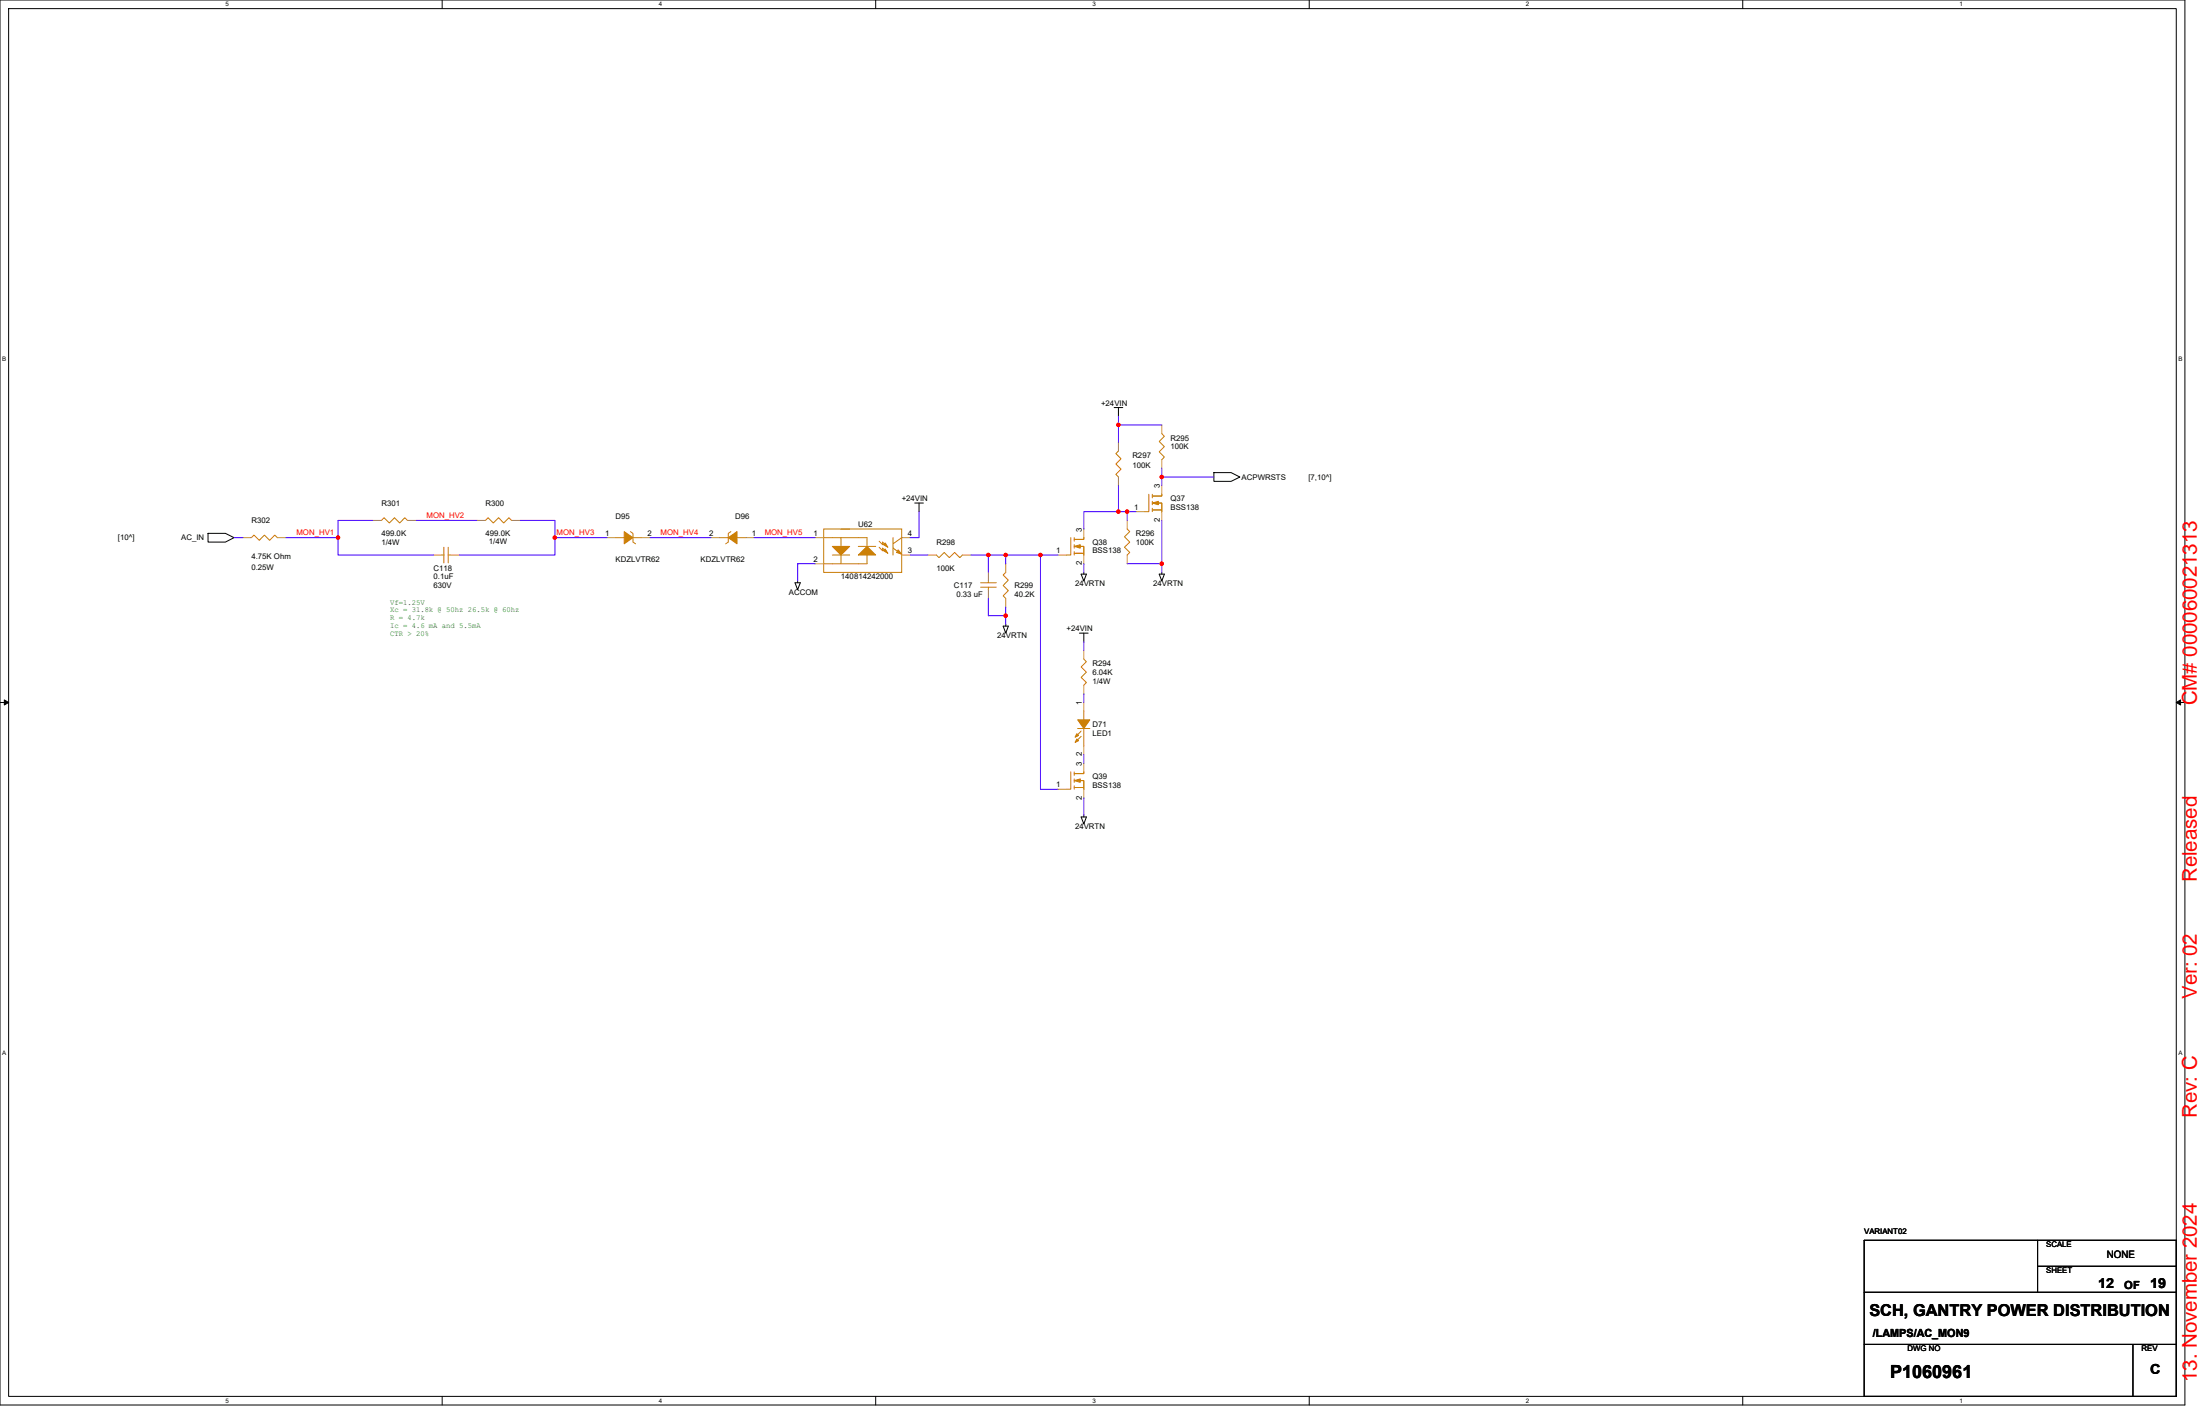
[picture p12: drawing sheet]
<svg xmlns="http://www.w3.org/2000/svg" width="432mm" height="279mm" viewBox="0 0 432 279" stroke-linecap="round" stroke-linejoin="round" font-family="sans-serif">
<path d="M0 0h428.8v275.7h-428.8zM1.7 1.7h425.4v272.3h-425.4z" fill="none" stroke="#000" stroke-width=".2"/>
<g fill="#fff">
<path d="M44.2 .2h.7v1.3h-.7z"/>
<path d="M44.2 274.2h.7v1.3h-.7z"/>
</g>
<path d="M86.8 0v1.7M86.8 274v1.7" fill="none" stroke="#000" stroke-width=".2"/>
<g fill="#fff">
<path d="M129.3 .2h.7v1.3h-.7z"/>
<path d="M129.3 274.2h.7v1.3h-.7z"/>
</g>
<path d="M171.9 0v1.7M171.9 274v1.7" fill="none" stroke="#000" stroke-width=".2"/>
<g fill="#fff">
<path d="M214.4 .2h.7v1.3h-.7z"/>
<path d="M214.4 274.2h.7v1.3h-.7z"/>
</g>
<path d="M257 0v1.7M257 274v1.7" fill="none" stroke="#000" stroke-width=".2"/>
<g fill="#fff">
<path d="M299.5 .2h.7v1.3h-.7z"/>
<path d="M299.5 274.2h.7v1.3h-.7z"/>
</g>
<path d="M342.1 0v1.7M342.1 274v1.7" fill="none" stroke="#000" stroke-width=".2"/>
<g fill="#fff">
<path d="M384.6 .2h.7v1.3h-.7z"/>
<path d="M384.6 274.2h.7v1.3h-.7z"/>
<path d="M.4 69.8h.8v1.3h-.8z"/>
<path d="M427.6 69.8h.7v1.3h-.7z"/>
<path d="M.4 205.9h.8v1.3h-.8z"/>
<path d="M427.6 205.9h.7v1.3h-.7z"/>
</g>
<g fill="none" stroke="#000" stroke-width=".2">
<path d="M218.7 80h1.7M219.5 80v1.7M179.5 98.7h1.7M180.4 98.7v1.7M238.3 92.7h3.3l1.8 .9-1.8 .8h-3.3zM40.8 104.6h3.4l1.7 .9-1.7 .9h-3.4zM156 114.3h1.1l-.6 1.4zM156.5 114v.3M212.2 112.6h1l-.5 1.4zM212.7 112.3v.3M227.5 112.6h1l-.5 1.4zM228 112.3v.3"/>
<path d="M0 137.8h1.7M196.9 122.9h1l-.5 1.3zM197.4 122.5v.4M211.9 124.2h1.7M212.7 124.2v1.7M427.1 137.8h1.7M212.7 160v.3M212.2 160.3h1l-.5 1.4zM365.9 253.6h61.2M365.9 243.4h61.2v30.6h-61.2zM399.9 243.4v10.2M399.9 248.5h27.2"/>
<path d="M365.9 263.8h61.2M418.6 263.8v10.2"/>
</g>
<path d="M.8 137.3l.9 .5-.9 .5zM427.1 137.8l.9-.5v1z" fill="#000" stroke="#000" stroke-width=".2"/>
<g fill="none" stroke="#cc8006" stroke-width=".2">
<path d="M219.5 88.5l-.5 .5 1 1-1 1 1 1.1-1 1 .5 .5M225.5 97v3.4h-.9M226.2 99.7v.7M226.2 98.4v.6M226.2 97v.7M226.2 97.3h1.8v-.3v.3h-1.7M227 98.7h1v1.7v-1.7h-.6M228 85.1l.5 .5-1 1 1 1-1 1 1 1.1-.5 .5M49.3 105.5l.5-.5 1.1 1 1-1 1 1 1-1 .5 .5M74.9 102.1l.5-.5 1 1 1-1 1 1 1.1-1 .5 .5M86.8 108.9h.3M87.1 107.4v3"/>
<path d="M88 107.4v3M88 108.9h.5M95.3 102.1l.5-.5 1 1 1.1-1 1 1 1-1 .5 .5M120.8 105.5h1.7M123.7 104.3l.5 .3v1.8l.5 .3M124.2 105.5h1.7M141.2 105.5h1.7M143.4 104.3l-.5 .3v1.8l-.5 .3M144.7 105.5h1.6M161.7 103.8h15.3v8.5h-15.3zM161.7 105.5h8.5v1.7M163.4 108.9h3.4"/>
<path d="M165.1 105.5v1.7M165.1 108.9v1.7M165.1 103.8h1.7M168.5 107.2h3.4M170.2 108.9v1.7h-8.5M172.6 107.4l.6 .7v-.6l.7 .7M172.6 106.2l.6 .7v-.5l.7 .6M175.3 105.5v3.4M175.3 107.5l1.7 1.2M177 105.5l-1.7 1.2M183.8 108.9l.5 .5 1-1 1 1 1.1-1 1 1 .5-.5M192.5 115.2h3"/>
<path d="M192.5 114.3h3M194 114v.3M194 115.2v.5M197.4 112.3l-.5 .5 1 1-1 1.1 1 1-1 1 .5 .5M210.2 105.5v3.4h-.9M210.8 108.2v.7M210.8 108.6h1.9M210.8 106.9v.6M210.8 105.5v.7M210.8 105.8h1.9v-.3v.3h-1.7M211 108.6h1.6M211.7 107.2h1v1.7v-1.7h-.7"/>
<path d="M221.2 103.8l.5 .5-1 1 1 1.1-1 1 1 1-.5 .5M226.2 100.1h1.8M226.3 100.1h1.6M212.7 129.3l.5 .5-1 1.1 1 1-1 1 1 1-.5 .5M212.7 139.5v1.7M210.2 151.4v3.5h-.9M210.8 154.2v.7M210.8 154.5h1.9M210.8 152.8v.7M210.8 151.4v.7M210.8 151.8h1.9v-.4v.4h-1.7M211 154.5h1.6"/>
<path d="M211.5 142.9h2.4M211.7 153.2h1v1.7v-1.7h-.7M212.2 143.4l-1 1.1M212.2 144.5l-1 1M212.7 142.9v3.4"/>
</g>
<g fill="none" stroke="#a84" stroke-width=".2">
<path d="M219.5 93.6v1.7M219.5 86.8v1.7M228 83.4v1.7M228 90.2v1.7M228 95.3v1.7M47.6 105.5h1.7M54.4 105.5h1.8M73.2 102.1h1.7M80 102.1h1.7M85.1 108.9h1.7M88.5 108.9h1.7M93.6 102.1h1.7"/>
<path d="M100.4 102.1h1.7M119.1 105.5h1.7M125.9 105.5h1.7M139.5 105.5h1.7M146.3 105.5h1.7M160 105.5h1.7M160 110.6h1.7M177 105.5h1.7M177 108.9h1.7M182.1 108.9h1.7M188.9 108.9h1.7M194 112.3v1.7"/>
<path d="M194 115.7v1.7M197.4 117.4v1.7M197.4 110.6v1.7M207.6 108.9h1.7M212.7 103.8v1.7M212.7 108.9v1.7M221.2 102.1v1.7M221.2 108.9v1.7M222.9 100.4h1.7M228 100.4v1.7M212.7 127.6v1.7M212.7 134.4v1.7"/>
<path d="M212.7 137.8v1.7M207.6 154.9h1.7M212.7 149.8v1.6M212.7 154.9v1.6M212.7 146.3v1.7"/>
</g>
<g fill="#cc8006" stroke="#cc8006" stroke-width=".2">
<path d="M210.8 153.2l1.2-.4v.7z"/>
<path d="M211.5 141.2h2.4l-1.2 1.7z"/>
<path d="M211.3 145l.4 .3-.7 .4z"/>
<path d="M211.3 144l.4 .3-.7 .4z"/>
<path d="M122.5 104.3l1.7 1.2-1.7 1.2z"/>
<path d="M142.9 105.5l1.8-1.2v2.4z"/>
<path d="M163.4 107.2h3.4l-1.7 1.7z"/>
<path d="M176.3 107.9l.7 .8-1-.3z"/>
<path d="M173.4 108.1l.3-.4 .6 .9z"/>
<path d="M173.4 106.9l.3-.4 .6 .9z"/>
<path d="M168.5 108.9l1.7-1.7 1.7 1.7z"/>
<path d="M226.2 98.7l1.2-.3v.6z"/>
<path d="M210.8 107.2l1.2-.3v.6z"/>
</g>
<g fill="none" stroke="#4200ff" stroke-width=".2">
<path d="M219.5 81.7v1.7h8.5M219.5 95.3v5.1M219.5 83.4v3.4M228 91.9v1.7M228 93.6h10.3M228 93.6v1.7M45.9 105.5h1.7M56.2 105.5h10.2M66.4 105.5v3.4h18.7M73.2 102.1h-6.8v3.4M81.7 102.1h11.9M102.1 102.1h6.8v3.4"/>
<path d="M108.9 105.5h10.2M108.9 105.5v3.4h-18.7M127.6 105.5h11.9M148 105.5h12M160 110.6h-3.5v3.4M178.7 108.9h3.4M180.4 100.4v5.1h-1.7M190.6 108.9h3.4M194 108.9h3.4M194 108.9v3.4M194 117.4v3.4h3.4M197.4 108.9v1.7"/>
<path d="M197.4 119.1v1.7M197.4 108.9h6.8M204.2 108.9h3.4M204.2 108.9v46h3.4M212.7 110.6v1.7M219.5 100.4h1.7M219.5 100.4h-6.8v3.4M221.2 100.4h1.7M221.2 100.4v1.7M221.2 110.6h6.8v1.7M228 102.1v8.5M197.4 120.8v1.7"/>
<path d="M212.7 136.1v1.7M212.7 125.9v1.7M212.7 156.5v3.5M212.7 148v1.8"/>
</g>
<g fill="#f00" stroke="#f00" stroke-width=".2">
<circle cx="194" cy="108.9" r=".33"/>
<circle cx="197.4" cy="108.9" r=".33"/>
<circle cx="204.2" cy="108.9" r=".33"/>
<circle cx="219.5" cy="100.4" r=".33"/>
<circle cx="221.2" cy="100.4" r=".33"/>
<circle cx="219.5" cy="83.4" r=".33"/>
<circle cx="228" cy="110.6" r=".33"/>
<circle cx="228" cy="93.6" r=".33"/>
<circle cx="197.4" cy="120.8" r=".33"/>
<circle cx="66.3" cy="105.5" r=".33"/>
<circle cx="108.9" cy="105.5" r=".33"/>
</g>
<g font-size="4" fill="#f00">
<text x="431.2" y="138.4" transform="rotate(-90 431.2 138.4)">CM# 000060021313</text>
<text x="431.2" y="173.1" transform="rotate(-90 431.2 173.1)">Released</text>
<text x="431.2" y="196" transform="rotate(-90 431.2 196)">Ver: 02</text>
<text x="431.2" y="219.3" transform="rotate(-90 431.2 219.3)">Rev: C</text>
<text x="431.2" y="271.2" transform="rotate(-90 431.2 271.2)">13. November 2024</text>
</g>
<text font-size="3.6" x="371" y="270.5">P1060961</text>
<text font-size="3.2" x="366.9" y="258.3">SCH, GANTRY POWER DISTRIBUTION</text>
<g font-size="2.7">
<text x="411.8" y="252.7">12</text>
<text x="422" y="252.7">19</text>
<text x="422" y="269.7">C</text>
</g>
<g font-size="2.2">
<text x="416.9" y="252.9">OF</text>
<text x="367.6" y="262.4">/LAMPS/AC_MON9</text>
</g>
<text font-size="2" x="413.5" y="246.9">NONE</text>
<g font-size="1.5">
<text x="216.1" y="79.7">+24VIN</text>
<text x="222.2" y="89.9">R297</text>
<text x="229.7" y="86.5">R295</text>
<text x="229.7" y="88.2">100K</text>
<text x="222.2" y="91.9">100K</text>
<text x="227.7" y="95.8" transform="rotate(-90 227.7 95.8)">3</text>
<text x="243.7" y="94.1">ACPWRSTS</text>
<text x="256.8" y="94.1">[7,10^]</text>
<text x="74.9" y="99.2">R301</text>
<text x="95.3" y="99.2">R300</text>
<text x="120.8" y="101.8">D95</text>
<text x="144.3" y="101.8">D96</text>
<text x="177" y="98.4">+24VIN</text>
<text x="222.6" y="100">1</text>
<text x="229.7" y="98.4">Q37</text>
<text x="229.7" y="100.1">BSS138</text>
<text x="23.1" y="105.9">[10^]</text>
<text x="35.6" y="105.9">AC_IN</text>
<text x="49.3" y="102.6">R302</text>
<text x="74.9" y="105.2">499.0K</text>
<text x="74.9" y="106.9">1/4W</text>
<text x="95.3" y="105.2">499.0K</text>
<text x="96" y="106.7">1/4W</text>
<text x="118.8" y="105.1">1</text>
<text x="127.1" y="105.1">2</text>
<text x="139.2" y="105.1">2</text>
<text x="147.5" y="105.1">1</text>
<text x="159.6" y="105.1">1</text>
<text x="168.5" y="103.5">U62</text>
<text x="178.2" y="105.1">4</text>
<text x="183.8" y="106.9">R298</text>
<text x="212.4" y="104.3" transform="rotate(-90 212.4 104.3)">3</text>
<text x="214.4" y="106.9">Q38</text>
<text x="222.9" y="105.2">R296</text>
<text x="222.9" y="106.9">100K</text>
<text x="227.7" y="102.4" transform="rotate(-90 227.7 102.4)">2</text>
<text x="49.3" y="109.6">4.75K Ohm</text>
<text x="49.3" y="111.8">0.25W</text>
<text x="85.1" y="112">C118</text>
<text x="85.1" y="113.7">0.1uF</text>
<text x="120.8" y="110.3">KDZLVTR62</text>
<text x="137.5" y="110.3">KDZLVTR62</text>
<text x="159.6" y="110.3">2</text>
<text x="165.1" y="113.7">140814242000</text>
<text x="178.2" y="108.5">3</text>
<text x="183.8" y="112">100K</text>
<text x="207.3" y="108.5">1</text>
<text x="212.4" y="110.9" transform="rotate(-90 212.4 110.9)">2</text>
<text x="214.4" y="108.6">BSS138</text>
<text x="85.1" y="115.4">630V</text>
<text x="154.9" y="116.8">ACCOM</text>
<text x="187.2" y="115.4">C117</text>
<text x="187.7" y="117.1">0.33 uF</text>
<text x="199.1" y="115.4">R299</text>
<text x="199.1" y="117.1">40.2K</text>
<text x="211" y="115">24VRTN</text>
<text x="226.3" y="115">24VRTN</text>
<text x="195.7" y="125.3">24VRTN</text>
<text x="209.3" y="123.9">+24VIN</text>
<text x="214.4" y="130.7">R294</text>
<text x="214.4" y="132.4">6.04K</text>
<text x="214.4" y="134.1">1/4W</text>
<text x="212.4" y="138.3" transform="rotate(-90 212.4 138.3)">1</text>
<text x="214.4" y="142.6">D71</text>
<text x="212.4" y="148.4" transform="rotate(-90 212.4 148.4)">2</text>
<text x="214.4" y="144.3">LED1</text>
<text x="207.3" y="154.5">1</text>
<text x="212.4" y="150.3" transform="rotate(-90 212.4 150.3)">3</text>
<text x="214.4" y="152.8">Q39</text>
<text x="214.4" y="154.5">BSS138</text>
<text x="212.4" y="156.9" transform="rotate(-90 212.4 156.9)">2</text>
<text x="211" y="162.7">24VRTN</text>
<text x="365.9" y="242.2">VARIANT02</text>
<text x="401.6" y="244.7">SCALE</text>
<text x="401.6" y="249.8">SHEET</text>
<text x="374.4" y="265.2">DWG NO</text>
<text x="420.3" y="265.2">REV</text>
</g>
<g font-size="1.5" fill="#f00">
<text x="83.7" y="101.7">MON_HV2</text>
<text x="58.2" y="105.1">MON_HV1</text>
<text x="109.2" y="105.1">MON_HV3</text>
<text x="129.7" y="105.1">MON_HV4</text>
<text x="150.1" y="105.1">MON_HV5</text>
</g>
<g font-size="1.5" fill="#008000">
<text x="76.6" y="118.6">Vf=1.25V</text>
<text x="76.6" y="120.1">Xc = 31.8k @ 50hz 26.5k @ 60hz</text>
<text x="76.6" y="121.7">R = 4.7k</text>
<text x="76.6" y="123.2">Ic = 4.6 mA and 5.5mA</text>
<text x="76.6" y="124.7">CTR &gt; 20%</text>
</g>
<g font-size="1.2">
<text x="44.2" y="1.2">5</text>
<text x="129.3" y="1.2">4</text>
<text x="214.4" y="1.2">3</text>
<text x="299.5" y="1.2">2</text>
<text x="384.6" y="1.2">1</text>
<text x=".4" y="70.8">B</text>
<text x="427.6" y="70.8">B</text>
<text x=".4" y="207">A</text>
<text x="427.6" y="207">A</text>
<text x="44.2" y="275.2">5</text>
<text x="129.3" y="275.2">4</text>
<text x="214.4" y="275.2">3</text>
<text x="299.5" y="275.2">2</text>
<text x="384.6" y="275.2">1</text>
</g>
</svg>
